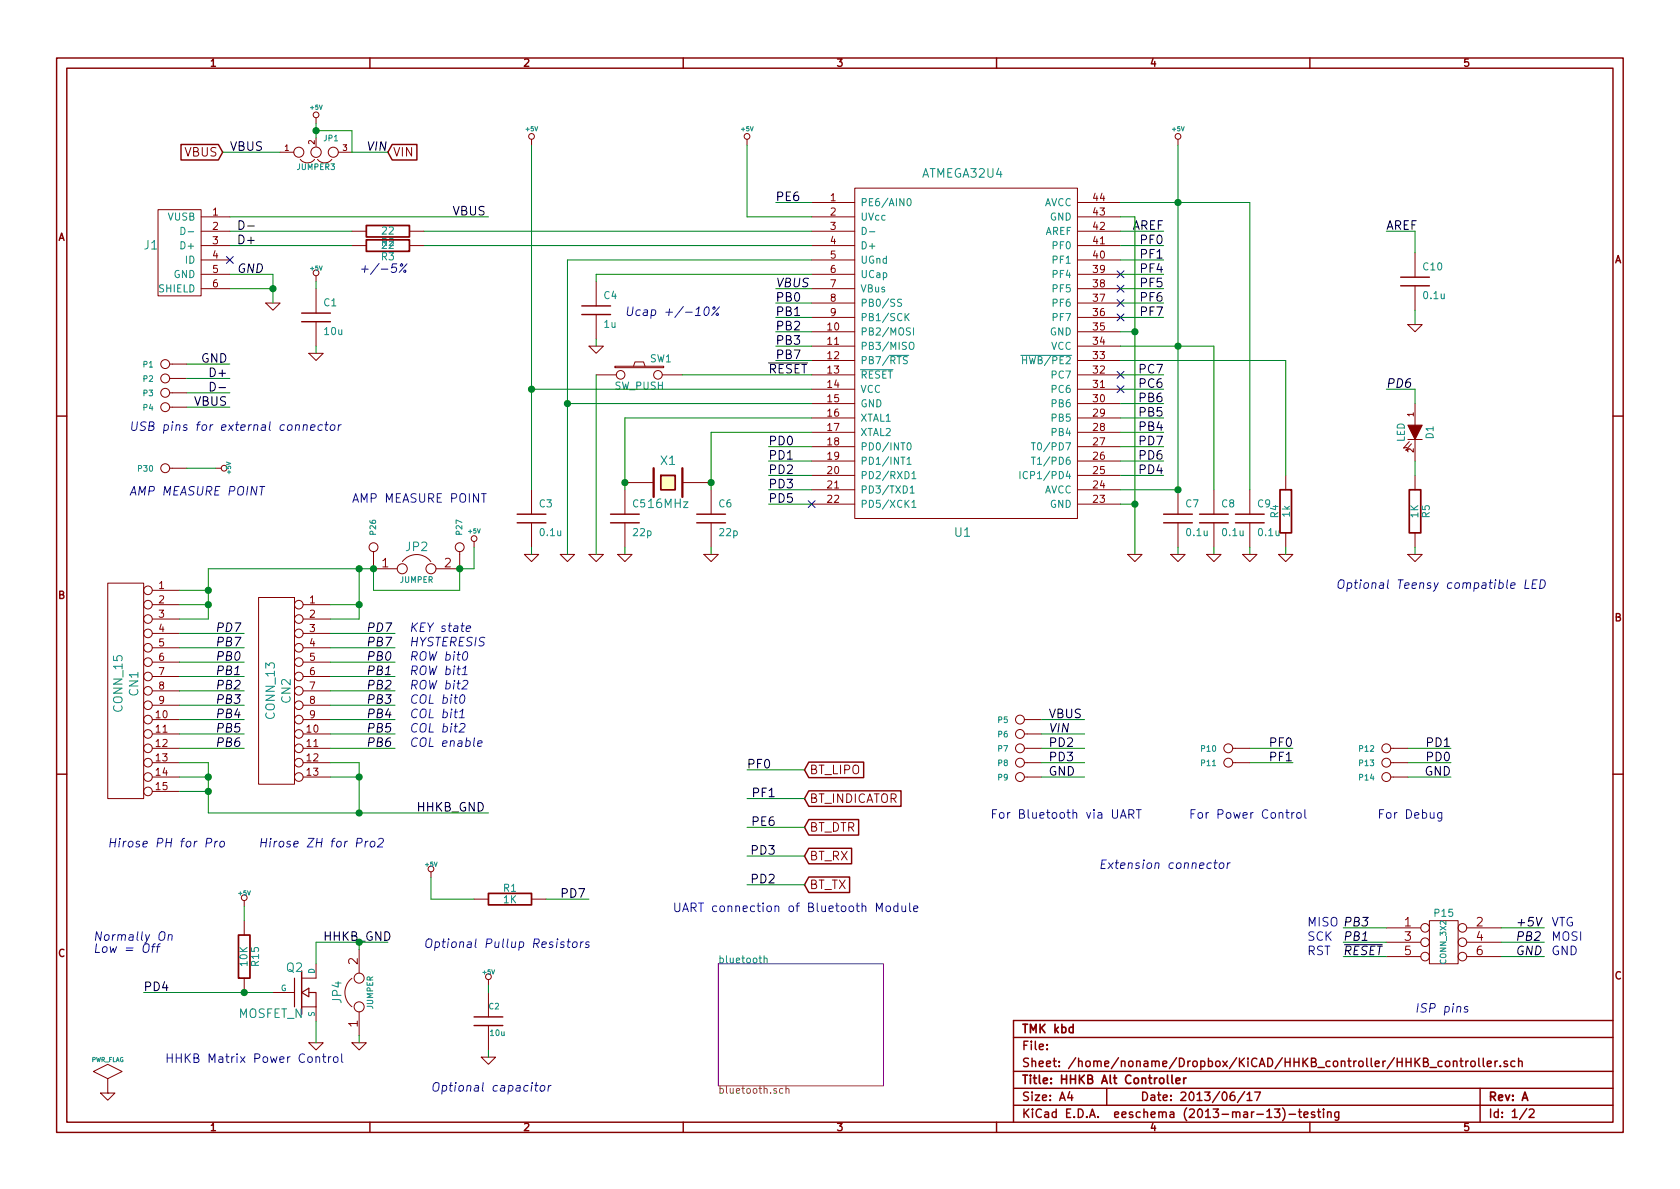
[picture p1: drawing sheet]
EESchema Schematic File Version 2
LIBS:keyboard_parts
LIBS:HHKB_controller-cache
LIBS:power
LIBS:device
LIBS:transistors
LIBS:conn
LIBS:linear
LIBS:regul
LIBS:74xx
LIBS:cmos4000
LIBS:adc-dac
LIBS:memory
LIBS:xilinx
LIBS:special
LIBS:microcontrollers
LIBS:dsp
LIBS:microchip
LIBS:analog_switches
LIBS:motorola
LIBS:texas
LIBS:intel
LIBS:audio
LIBS:interface
LIBS:digital-audio
LIBS:philips
LIBS:display
LIBS:cypress
LIBS:siliconi
LIBS:opto
LIBS:atmel
LIBS:contrib
LIBS:valves
LIBS:HHKB_controller-cache
EELAYER 24 0
EELAYER END
$Descr A4 11693 8268
encoding utf-8
Sheet 1 2
Title "HHKB Alt Controller"
Date "2013/06/17"
Rev "A"
Comp "TMK kbd"
Comment1 ""
Comment2 ""
Comment3 ""
Comment4 ""
$EndDescr
Text Label 1650 1700 0    60   ~ 0
D+
Text Label 1650 1600 0    60   ~ 0
D-
Text Label 3150 1500 0    60   ~ 0
VBUS
Text Label 1400 2525 0    60   ~ 0
GND
Text Label 1450 2625 0    60   ~ 0
D+
Text Label 1450 2725 0    60   ~ 0
D-
Text Label 1350 2825 0    60   ~ 0
VBUS
Text Label 9000 5200 2    60   ~ 0
PF0
Text Label 9000 5300 2    60   ~ 0
PF1
Text Label 5400 1400 0    60   ~ 0
PE6
Text Label 5400 2400 0    60   ~ 0
PB3
Text Label 5400 2300 0    60   ~ 0
PB2
Text Label 5400 2200 0    60   ~ 0
PB1
Text Label 5400 2500 0    60   ~ 0
PB7
Text Label 5400 2100 0    60   ~ 0
PB0
Text Label 8100 3200 2    60   ~ 0
PD6
Text Label 8100 3300 2    60   ~ 0
PD4
Text Label 8100 3100 2    60   ~ 0
PD7
Text Label 8100 3000 2    60   ~ 0
PB4
Text Label 8100 2900 2    60   ~ 0
PB5
Text Label 8100 2800 2    60   ~ 0
PB6
Text Label 8100 2700 2    60   ~ 0
PC6
Text Label 8100 2600 2    60   ~ 0
PC7
Text Label 8100 2200 2    60   ~ 0
PF7
Text Label 8100 2100 2    60   ~ 0
PF6
Text Label 8100 2000 2    60   ~ 0
PF5
Text Label 8100 1900 2    60   ~ 0
PF4
Text Label 8100 1800 2    60   ~ 0
PF1
Text Label 8100 1700 2    60   ~ 0
PF0
Text Label 8100 1600 2    60   ~ 0
AREF
Text Label 5350 3500 0    60   ~ 0
PD5
Text Label 5350 3400 0    60   ~ 0
PD3
Text Label 5350 3300 0    60   ~ 0
PD2
Text Label 5350 3200 0    60   ~ 0
PD1
Text Label 5350 3100 0    60   ~ 0
PD0
$Comp
L PWR_FLAG #FLG01
U 1 1
P 750 7600
F 0 "#FLG01" H 750 7870 30  0001 C CNN
F 1 "PWR_FLAG" H 750 7830 30  0000 C CNN
F 2 "" H 750 7600 60  0001 C CNN
F 3 "" H 750 7600 60  0001 C CNN
	1    750  7600
	1    0    0    -1  
$EndComp
$Comp
L GND #PWR02
U 1 1
P 750 7600
F 0 "#PWR02" H 750 7600 30  0001 C CNN
F 1 "GND" H 750 7530 30  0001 C CNN
F 2 "" H 750 7600 60  0001 C CNN
F 3 "" H 750 7600 60  0001 C CNN
	1    750  7600
	1    0    0    -1  
$EndComp
$Comp
L GND #PWR03
U 1 1
P 3950 3850
F 0 "#PWR03" H 3950 3850 30  0001 C CNN
F 1 "GND" H 3950 3780 30  0001 C CNN
F 2 "" H 3950 3850 60  0001 C CNN
F 3 "" H 3950 3850 60  0001 C CNN
	1    3950 3850
	1    0    0    -1  
$EndComp
$Comp
L GND #PWR04
U 1 1
P 8450 3850
F 0 "#PWR04" H 8450 3850 30  0001 C CNN
F 1 "GND" H 8450 3780 30  0001 C CNN
F 2 "" H 8450 3850 60  0001 C CNN
F 3 "" H 8450 3850 60  0001 C CNN
	1    8450 3850
	1    0    0    -1  
$EndComp
$Comp
L GND #PWR05
U 1 1
P 8950 3850
F 0 "#PWR05" H 8950 3850 30  0001 C CNN
F 1 "GND" H 8950 3780 30  0001 C CNN
F 2 "" H 8950 3850 60  0001 C CNN
F 3 "" H 8950 3850 60  0001 C CNN
	1    8950 3850
	1    0    0    -1  
$EndComp
$Comp
L GND #PWR06
U 1 1
P 1900 2100
F 0 "#PWR06" H 1900 2100 30  0001 C CNN
F 1 "GND" H 1900 2030 30  0001 C CNN
F 2 "" H 1900 2100 60  0001 C CNN
F 3 "" H 1900 2100 60  0001 C CNN
	1    1900 2100
	1    0    0    -1  
$EndComp
$Comp
L GND #PWR07
U 1 1
P 8700 3850
F 0 "#PWR07" H 8700 3850 30  0001 C CNN
F 1 "GND" H 8700 3780 30  0001 C CNN
F 2 "" H 8700 3850 60  0001 C CNN
F 3 "" H 8700 3850 60  0001 C CNN
	1    8700 3850
	1    0    0    -1  
$EndComp
$Comp
L GND #PWR08
U 1 1
P 8200 3850
F 0 "#PWR08" H 8200 3850 30  0001 C CNN
F 1 "GND" H 8200 3780 30  0001 C CNN
F 2 "" H 8200 3850 60  0001 C CNN
F 3 "" H 8200 3850 60  0001 C CNN
	1    8200 3850
	1    0    0    -1  
$EndComp
$Comp
L GND #PWR09
U 1 1
P 7900 3850
F 0 "#PWR09" H 7900 3850 30  0001 C CNN
F 1 "GND" H 7900 3780 30  0001 C CNN
F 2 "" H 7900 3850 60  0001 C CNN
F 3 "" H 7900 3850 60  0001 C CNN
	1    7900 3850
	1    0    0    -1  
$EndComp
$Comp
L GND #PWR010
U 1 1
P 4950 3850
F 0 "#PWR010" H 4950 3850 30  0001 C CNN
F 1 "GND" H 4950 3780 30  0001 C CNN
F 2 "" H 4950 3850 60  0001 C CNN
F 3 "" H 4950 3850 60  0001 C CNN
	1    4950 3850
	1    0    0    -1  
$EndComp
$Comp
L ATMEGA32U4 U1
U 1 1
P 6700 2450
F 0 "U1" H 6700 1200 60  0000 C CNN
F 1 "ATMEGA32U4" H 6700 3700 60  0000 C CNN
F 2 "" H 6700 2450 60  0001 C CNN
F 3 "" H 6700 2450 60  0001 C CNN
	1    6700 2450
	1    0    0    -1  
$EndComp
$Comp
L +5V #PWR011
U 1 1
P 8200 1000
F 0 "#PWR011" H 8200 970 20  0001 C CNN
F 1 "+5V" H 8200 1110 30  0000 C CNN
F 2 "" H 8200 1000 60  0001 C CNN
F 3 "" H 8200 1000 60  0001 C CNN
	1    8200 1000
	1    0    0    -1  
$EndComp
$Comp
L +5V #PWR012
U 1 1
P 3700 1000
F 0 "#PWR012" H 3700 970 20  0001 C CNN
F 1 "+5V" H 3700 1110 30  0000 C CNN
F 2 "" H 3700 1000 60  0001 C CNN
F 3 "" H 3700 1000 60  0001 C CNN
	1    3700 1000
	1    0    0    -1  
$EndComp
$Comp
L +5V #PWR013
U 1 1
P 2200 850
F 0 "#PWR013" H 2200 820 20  0001 C CNN
F 1 "+5V" H 2200 960 30  0000 C CNN
F 2 "" H 2200 850 60  0001 C CNN
F 3 "" H 2200 850 60  0001 C CNN
	1    2200 850 
	1    0    0    -1  
$EndComp
$Comp
L C C4
U 1 1
P 4150 2150
F 0 "C4" H 4200 2250 50  0000 L CNN
F 1 "1u" H 4200 2050 50  0000 L CNN
F 2 "" H 4150 2150 60  0001 C CNN
F 3 "" H 4150 2150 60  0001 C CNN
	1    4150 2150
	1    0    0    -1  
$EndComp
$Comp
L C C1
U 1 1
P 2200 2200
F 0 "C1" H 2250 2300 50  0000 L CNN
F 1 "10u" H 2250 2100 50  0000 L CNN
F 2 "" H 2200 2200 60  0001 C CNN
F 3 "" H 2200 2200 60  0001 C CNN
	1    2200 2200
	1    0    0    -1  
$EndComp
$Comp
L C C7
U 1 1
P 8200 3600
F 0 "C7" H 8250 3700 50  0000 L CNN
F 1 "0.1u" H 8250 3500 50  0000 L CNN
F 2 "" H 8200 3600 60  0001 C CNN
F 3 "" H 8200 3600 60  0001 C CNN
	1    8200 3600
	1    0    0    -1  
$EndComp
$Comp
L C C8
U 1 1
P 8450 3600
F 0 "C8" H 8500 3700 50  0000 L CNN
F 1 "0.1u" H 8500 3500 50  0000 L CNN
F 2 "" H 8450 3600 60  0001 C CNN
F 3 "" H 8450 3600 60  0001 C CNN
	1    8450 3600
	1    0    0    -1  
$EndComp
$Comp
L C C9
U 1 1
P 8700 3600
F 0 "C9" H 8750 3700 50  0000 L CNN
F 1 "0.1u" H 8750 3500 50  0000 L CNN
F 2 "" H 8700 3600 60  0001 C CNN
F 3 "" H 8700 3600 60  0001 C CNN
	1    8700 3600
	1    0    0    -1  
$EndComp
$Comp
L R R2
U 1 1
P 2700 1600
F 0 "R2" V 2780 1600 50  0000 C CNN
F 1 "22" V 2700 1600 50  0000 C CNN
F 2 "" H 2700 1600 60  0001 C CNN
F 3 "" H 2700 1600 60  0001 C CNN
	1    2700 1600
	0    1    1    0   
$EndComp
$Comp
L R R3
U 1 1
P 2700 1700
F 0 "R3" V 2780 1700 50  0000 C CNN
F 1 "22" V 2700 1700 50  0000 C CNN
F 2 "" H 2700 1700 60  0001 C CNN
F 3 "" H 2700 1700 60  0001 C CNN
	1    2700 1700
	0    1    1    0   
$EndComp
$Comp
L R R4
U 1 1
P 8950 3550
F 0 "R4" V 9030 3550 50  0000 C CNN
F 1 "1k" V 8950 3550 50  0000 C CNN
F 2 "" H 8950 3550 60  0001 C CNN
F 3 "" H 8950 3550 60  0001 C CNN
	1    8950 3550
	-1   0    0    1   
$EndComp
$Comp
L SW_PUSH SW1
U 1 1
P 4450 2600
F 0 "SW1" H 4600 2710 50  0000 C CNN
F 1 "SW_PUSH" H 4450 2520 50  0000 C CNN
F 2 "" H 4450 2600 60  0001 C CNN
F 3 "" H 4450 2600 60  0001 C CNN
	1    4450 2600
	1    0    0    -1  
$EndComp
$Comp
L GND #PWR014
U 1 1
P 3700 3850
F 0 "#PWR014" H 3700 3850 30  0001 C CNN
F 1 "GND" H 3700 3780 30  0001 C CNN
F 2 "" H 3700 3850 60  0001 C CNN
F 3 "" H 3700 3850 60  0001 C CNN
	1    3700 3850
	1    0    0    -1  
$EndComp
$Comp
L C C5
U 1 1
P 4350 3600
F 0 "C5" H 4400 3700 50  0000 L CNN
F 1 "22p" H 4400 3500 50  0000 L CNN
F 2 "" H 4350 3600 60  0001 C CNN
F 3 "" H 4350 3600 60  0001 C CNN
	1    4350 3600
	1    0    0    -1  
$EndComp
$Comp
L C C6
U 1 1
P 4950 3600
F 0 "C6" H 5000 3700 50  0000 L CNN
F 1 "22p" H 5000 3500 50  0000 L CNN
F 2 "" H 4950 3600 60  0001 C CNN
F 3 "" H 4950 3600 60  0001 C CNN
	1    4950 3600
	1    0    0    -1  
$EndComp
$Comp
L C C3
U 1 1
P 3700 3600
F 0 "C3" H 3750 3700 50  0000 L CNN
F 1 "0.1u" H 3750 3500 50  0000 L CNN
F 2 "" H 3700 3600 60  0001 C CNN
F 3 "" H 3700 3600 60  0001 C CNN
	1    3700 3600
	1    0    0    -1  
$EndComp
$Comp
L CRYSTAL X1
U 1 1
P 4650 3350
F 0 "X1" H 4650 3500 60  0000 C CNN
F 1 "16MHz" H 4650 3200 60  0000 C CNN
F 2 "" H 4650 3350 60  0001 C CNN
F 3 "" H 4650 3350 60  0001 C CNN
	1    4650 3350
	1    0    0    -1  
$EndComp
Text Label 5350 2600 0    60   ~ 0
~RESET
$Comp
L GND #PWR015
U 1 1
P 4150 2400
F 0 "#PWR015" H 4150 2400 30  0001 C CNN
F 1 "GND" H 4150 2330 30  0001 C CNN
F 2 "" H 4150 2400 60  0001 C CNN
F 3 "" H 4150 2400 60  0001 C CNN
	1    4150 2400
	1    0    0    -1  
$EndComp
$Comp
L GND #PWR016
U 1 1
P 4150 3850
F 0 "#PWR016" H 4150 3850 30  0001 C CNN
F 1 "GND" H 4150 3780 30  0001 C CNN
F 2 "" H 4150 3850 60  0001 C CNN
F 3 "" H 4150 3850 60  0001 C CNN
	1    4150 3850
	1    0    0    -1  
$EndComp
$Comp
L GND #PWR017
U 1 1
P 4350 3850
F 0 "#PWR017" H 4350 3850 30  0001 C CNN
F 1 "GND" H 4350 3780 30  0001 C CNN
F 2 "" H 4350 3850 60  0001 C CNN
F 3 "" H 4350 3850 60  0001 C CNN
	1    4350 3850
	1    0    0    -1  
$EndComp
$Comp
L CONN_1 P12
U 1 1
P 9650 5200
F 0 "P12" H 9730 5200 40  0000 L CNN
F 1 "CONN_1" H 9650 5255 30  0001 C CNN
F 2 "" H 9650 5200 60  0000 C CNN
F 3 "" H 9650 5200 60  0000 C CNN
	1    9650 5200
	-1   0    0    1   
$EndComp
$Comp
L CONN_1 P11
U 1 1
P 8550 5300
F 0 "P11" H 8630 5300 40  0000 L CNN
F 1 "CONN_1" H 8550 5355 30  0001 C CNN
F 2 "" H 8550 5300 60  0000 C CNN
F 3 "" H 8550 5300 60  0000 C CNN
	1    8550 5300
	-1   0    0    1   
$EndComp
$Comp
L CONN_1 P10
U 1 1
P 8550 5200
F 0 "P10" H 8630 5200 40  0000 L CNN
F 1 "CONN_1" H 8550 5255 30  0001 C CNN
F 2 "" H 8550 5200 60  0000 C CNN
F 3 "" H 8550 5200 60  0000 C CNN
	1    8550 5200
	-1   0    0    1   
$EndComp
$Comp
L CONN_1 P1
U 1 1
P 1150 2525
F 0 "P1" H 1230 2525 40  0000 L CNN
F 1 "CONN_1" H 1150 2580 30  0001 C CNN
F 2 "" H 1150 2525 60  0000 C CNN
F 3 "" H 1150 2525 60  0000 C CNN
	1    1150 2525
	-1   0    0    1   
$EndComp
$Comp
L CONN_1 P2
U 1 1
P 1150 2625
F 0 "P2" H 1230 2625 40  0000 L CNN
F 1 "CONN_1" H 1150 2680 30  0001 C CNN
F 2 "" H 1150 2625 60  0000 C CNN
F 3 "" H 1150 2625 60  0000 C CNN
	1    1150 2625
	-1   0    0    1   
$EndComp
$Comp
L CONN_1 P3
U 1 1
P 1150 2725
F 0 "P3" H 1230 2725 40  0000 L CNN
F 1 "CONN_1" H 1150 2780 30  0001 C CNN
F 2 "" H 1150 2725 60  0000 C CNN
F 3 "" H 1150 2725 60  0000 C CNN
	1    1150 2725
	-1   0    0    1   
$EndComp
$Comp
L CONN_1 P4
U 1 1
P 1150 2825
F 0 "P4" H 1230 2825 40  0000 L CNN
F 1 "CONN_1" H 1150 2880 30  0001 C CNN
F 2 "" H 1150 2825 60  0000 C CNN
F 3 "" H 1150 2825 60  0000 C CNN
	1    1150 2825
	-1   0    0    1   
$EndComp
$Comp
L R R1
U 1 1
P 3550 6250
F 0 "R1" V 3630 6250 50  0000 C CNN
F 1 "1K" V 3550 6250 50  0000 C CNN
F 2 "" H 3550 6250 60  0000 C CNN
F 3 "" H 3550 6250 60  0000 C CNN
	1    3550 6250
	0    -1   -1   0   
$EndComp
$Comp
L +5V #PWR018
U 1 1
P 3000 6100
F 0 "#PWR018" H 3000 6190 20  0001 C CNN
F 1 "+5V" H 3000 6190 30  0000 C CNN
F 2 "" H 3000 6100 60  0000 C CNN
F 3 "" H 3000 6100 60  0000 C CNN
	1    3000 6100
	1    0    0    -1  
$EndComp
Text Label 3900 6250 0    60   ~ 0
PD7
Text Notes 2950 6600 0    60   Italic 0
Optional Pullup Resistors
Text Notes 900  3000 0    60   Italic 0
USB pins for external connector
Text Notes 4350 2200 0    60   Italic 0
Ucap +/-10%
Text Notes 2500 1900 0    60   Italic 0
+/-5%
$Comp
L LED D1
U 1 1
P 9850 3000
F 0 "D1" H 9850 3100 50  0000 C CNN
F 1 "LED" H 9850 2900 50  0000 C CNN
F 2 "" H 9850 3000 60  0000 C CNN
F 3 "" H 9850 3000 60  0000 C CNN
	1    9850 3000
	0    1    1    0   
$EndComp
$Comp
L R R5
U 1 1
P 9850 3550
F 0 "R5" V 9930 3550 50  0000 C CNN
F 1 "1K" V 9850 3550 50  0000 C CNN
F 2 "" H 9850 3550 60  0000 C CNN
F 3 "" H 9850 3550 60  0000 C CNN
	1    9850 3550
	1    0    0    -1  
$EndComp
$Comp
L GND #PWR019
U 1 1
P 9850 3850
F 0 "#PWR019" H 9850 3850 30  0001 C CNN
F 1 "GND" H 9850 3780 30  0001 C CNN
F 2 "" H 9850 3850 60  0000 C CNN
F 3 "" H 9850 3850 60  0000 C CNN
	1    9850 3850
	1    0    0    -1  
$EndComp
Text Label 9650 2700 0    60   Italic 0
PD6
Text Notes 9300 4100 0    60   Italic 0
Optional Teensy compatible LED
$Comp
L CONN_13 CN2
U 1 1
P 1950 4800
F 0 "CN2" V 1910 4800 60  0000 C CNN
F 1 "CONN_13" V 2020 4800 60  0000 C CNN
F 2 "" H 1950 4800 60  0000 C CNN
F 3 "" H 1950 4800 60  0000 C CNN
	1    1950 4800
	-1   0    0    -1  
$EndComp
Text Notes 1800 5900 0    60   Italic 0
Hirose ZH for Pro2
Text Label 2550 4600 0    60   Italic 0
PB0
Text Label 2550 4700 0    60   Italic 0
PB1
Text Label 2550 4800 0    60   Italic 0
PB2
Text Label 2550 4900 0    60   Italic 0
PB3
Text Label 2550 5000 0    60   Italic 0
PB4
Text Label 2550 5100 0    60   Italic 0
PB5
Text Label 2550 5200 0    60   Italic 0
PB6
Text Label 2550 4500 0    60   Italic 0
PB7
Text Label 2550 4400 0    60   Italic 0
PD7
Text Notes 2850 4400 0    60   Italic 0
KEY state
Text Notes 2850 4500 0    60   Italic 0
HYSTERESIS
Text Notes 2850 4600 0    60   Italic 0
ROW bit0
Text Notes 2850 4700 0    60   Italic 0
ROW bit1
Text Notes 2850 4800 0    60   Italic 0
ROW bit2
Text Notes 2850 4900 0    60   Italic 0
COL bit0
Text Notes 2850 5000 0    60   Italic 0
COL bit1
Text Notes 2850 5100 0    60   Italic 0
COL bit2
Text Notes 2850 5200 0    60   Italic 0
COL enable
Text Label 10100 5200 2    60   ~ 0
PD1
$Comp
L CONN_1 P13
U 1 1
P 9650 5300
F 0 "P13" H 9730 5300 40  0000 L CNN
F 1 "CONN_1" H 9650 5355 30  0001 C CNN
F 2 "" H 9650 5300 60  0000 C CNN
F 3 "" H 9650 5300 60  0000 C CNN
	1    9650 5300
	-1   0    0    1   
$EndComp
Text Label 10100 5300 2    60   ~ 0
PD0
$Comp
L CONN_15 CN1
U 1 1
P 900 4800
F 0 "CN1" V 870 4850 60  0000 C CNN
F 1 "CONN_15" V 980 4850 60  0000 C CNN
F 2 "" H 900 4850 60  0000 C CNN
F 3 "" H 900 4850 60  0000 C CNN
	1    900  4800
	-1   0    0    -1  
$EndComp
Text Label 1500 4600 0    60   Italic 0
PB0
Text Label 1500 4700 0    60   Italic 0
PB1
Text Label 1500 4800 0    60   Italic 0
PB2
Text Label 1500 4900 0    60   Italic 0
PB3
Text Label 1500 5000 0    60   Italic 0
PB4
Text Label 1500 5100 0    60   Italic 0
PB5
Text Label 1500 5200 0    60   Italic 0
PB6
Text Label 1500 4500 0    60   Italic 0
PB7
Text Label 1500 4400 0    60   Italic 0
PD7
$Comp
L +5V #PWR020
U 1 1
P 3300 3800
F 0 "#PWR020" H 3300 3770 20  0001 C CNN
F 1 "+5V" H 3300 3910 30  0000 C CNN
F 2 "" H 3300 3800 60  0000 C CNN
F 3 "" H 3300 3800 60  0000 C CNN
	1    3300 3800
	1    0    0    -1  
$EndComp
Text Notes 750  5900 0    60   Italic 0
Hirose PH for Pro
$Comp
L +5V #PWR021
U 1 1
P 5200 1000
F 0 "#PWR021" H 5200 970 20  0001 C CNN
F 1 "+5V" H 5200 1110 30  0000 C CNN
F 2 "" H 5200 1000 60  0001 C CNN
F 3 "" H 5200 1000 60  0001 C CNN
	1    5200 1000
	1    0    0    -1  
$EndComp
$Comp
L CONN_1 P6
U 1 1
P 7100 5100
F 0 "P6" H 7180 5100 40  0000 L CNN
F 1 "CONN_1" H 7100 5155 30  0001 C CNN
F 2 "" H 7100 5100 60  0000 C CNN
F 3 "" H 7100 5100 60  0000 C CNN
	1    7100 5100
	-1   0    0    1   
$EndComp
$Comp
L CONN_1 P5
U 1 1
P 7100 5000
F 0 "P5" H 7180 5000 40  0000 L CNN
F 1 "CONN_1" H 7100 5055 30  0001 C CNN
F 2 "" H 7100 5000 60  0000 C CNN
F 3 "" H 7100 5000 60  0000 C CNN
	1    7100 5000
	-1   0    0    1   
$EndComp
$Comp
L CONN_1 P7
U 1 1
P 7100 5200
F 0 "P7" H 7180 5200 40  0000 L CNN
F 1 "CONN_1" H 7100 5255 30  0001 C CNN
F 2 "" H 7100 5200 60  0000 C CNN
F 3 "" H 7100 5200 60  0000 C CNN
	1    7100 5200
	-1   0    0    1   
$EndComp
$Comp
L CONN_1 P8
U 1 1
P 7100 5300
F 0 "P8" H 7180 5300 40  0000 L CNN
F 1 "CONN_1" H 7100 5355 30  0001 C CNN
F 2 "" H 7100 5300 60  0000 C CNN
F 3 "" H 7100 5300 60  0000 C CNN
	1    7100 5300
	-1   0    0    1   
$EndComp
$Comp
L CONN_1 P9
U 1 1
P 7100 5400
F 0 "P9" H 7180 5400 40  0000 L CNN
F 1 "CONN_1" H 7100 5455 30  0001 C CNN
F 2 "" H 7100 5400 60  0000 C CNN
F 3 "" H 7100 5400 60  0000 C CNN
	1    7100 5400
	-1   0    0    1   
$EndComp
Text Label 7300 5000 0    60   ~ 0
VBUS
Text Label 7300 5200 0    60   ~ 0
PD2
Text Label 7300 5300 0    60   ~ 0
PD3
Text Notes 7650 6050 0    60   Italic 0
Extension connector
Text Label 7300 5400 0    60   ~ 0
GND
$Comp
L +5V #PWR022
U 1 1
P 3400 6850
F 0 "#PWR022" H 3400 6940 20  0001 C CNN
F 1 "+5V" H 3400 6940 30  0000 C CNN
F 2 "" H 3400 6850 60  0000 C CNN
F 3 "" H 3400 6850 60  0000 C CNN
	1    3400 6850
	1    0    0    -1  
$EndComp
$Comp
L GND #PWR023
U 1 1
P 3400 7350
F 0 "#PWR023" H 3400 7350 30  0001 C CNN
F 1 "GND" H 3400 7280 30  0001 C CNN
F 2 "" H 3400 7350 60  0000 C CNN
F 3 "" H 3400 7350 60  0000 C CNN
	1    3400 7350
	1    0    0    -1  
$EndComp
$Comp
L C C2
U 1 1
P 3400 7100
F 0 "C2" H 3400 7200 40  0000 L CNN
F 1 "10u" H 3406 7015 40  0000 L CNN
F 2 "" H 3438 6950 30  0000 C CNN
F 3 "" H 3400 7100 60  0000 C CNN
	1    3400 7100
	1    0    0    -1  
$EndComp
Text Notes 3000 7600 0    60   Italic 0
Optional capacitor
Text Label 7300 5100 0    60   Italic 0
VIN
Text Label 5400 2000 0    60   Italic 0
VBUS
$Comp
L JUMPER3 JP1
U 1 1
P 2200 1050
F 0 "JP1" H 2250 950 40  0000 L CNN
F 1 "JUMPER3" H 2200 1150 40  0000 C CNN
F 2 "" H 2200 1050 60  0000 C CNN
F 3 "" H 2200 1050 60  0000 C CNN
	1    2200 1050
	1    0    0    1   
$EndComp
Text Label 2550 1050 0    60   Italic 0
VIN
Text Label 1650 1900 0    60   Italic 0
GND
$Comp
L GND #PWR024
U 1 1
P 2200 2450
F 0 "#PWR024" H 2200 2450 30  0001 C CNN
F 1 "GND" H 2200 2380 30  0001 C CNN
F 2 "" H 2200 2450 60  0000 C CNN
F 3 "" H 2200 2450 60  0000 C CNN
	1    2200 2450
	1    0    0    -1  
$EndComp
$Comp
L +5V #PWR025
U 1 1
P 2200 1950
F 0 "#PWR025" H 2200 2040 20  0001 C CNN
F 1 "+5V" H 2200 2040 30  0000 C CNN
F 2 "" H 2200 1950 60  0000 C CNN
F 3 "" H 2200 1950 60  0000 C CNN
	1    2200 1950
	1    0    0    -1  
$EndComp
Text Notes 9850 7050 0    60   Italic 0
ISP pins
$Comp
L CONN_3X2 P15
U 1 1
P 10050 6550
F 0 "P15" H 10050 6750 50  0000 C CNN
F 1 "CONN_3X2" V 10050 6550 40  0000 C CNN
F 2 "" H 10050 6500 60  0000 C CNN
F 3 "" H 10050 6500 60  0000 C CNN
	1    10050 6550
	1    0    0    -1  
$EndComp
Text Label 9350 6450 0    60   Italic 0
PB3
Text Label 9350 6550 0    60   Italic 0
PB1
Text Label 9350 6650 0    60   Italic 0
~RESET
Text Label 10550 6550 0    60   Italic 0
PB2
Text Label 10550 6650 0    60   Italic 0
GND
Text Label 10550 6450 0    60   Italic 0
+5V
Text Notes 10800 6450 0    60   ~ 0
VTG
Text Notes 10800 6550 0    60   ~ 0
MOSI
Text Notes 9100 6450 0    60   ~ 0
MISO
Text Notes 9100 6550 0    60   ~ 0
SCK
Text Notes 9100 6650 0    60   ~ 0
RST
Text Notes 10800 6650 0    60   ~ 0
GND
$Comp
L C C10
U 1 1
P 9850 1950
F 0 "C10" H 9900 2050 50  0000 L CNN
F 1 "0.1u" H 9900 1850 50  0000 L CNN
F 2 "" H 9850 1950 60  0000 C CNN
F 3 "" H 9850 1950 60  0000 C CNN
	1    9850 1950
	1    0    0    -1  
$EndComp
$Comp
L GND #PWR026
U 1 1
P 9850 2250
F 0 "#PWR026" H 9850 2250 30  0001 C CNN
F 1 "GND" H 9850 2180 30  0001 C CNN
F 2 "" H 9850 2250 60  0000 C CNN
F 3 "" H 9850 2250 60  0000 C CNN
	1    9850 2250
	1    0    0    -1  
$EndComp
Text Label 9650 1600 0    60   ~ 0
AREF
$Sheet
S 5000 6700 1150 850 
U 51AFD396
F0 "bluetooth" 50
F1 "bluetooth.sch" 50
$EndSheet
Text GLabel 1550 1050 0    60   Input ~ 0
VBUS
Text GLabel 2700 1050 2    60   Input ~ 0
VIN
Text GLabel 5600 5950 2    60   Input ~ 0
BT_RX
Text GLabel 5600 6150 2    60   Input ~ 0
BT_TX
Text Label 5400 5950 2    60   ~ 0
PD3
Text Label 5400 6150 2    60   ~ 0
PD2
Text Notes 6400 6350 2    60   ~ 0
UART connection of Bluetooth Module
$Comp
L CONN_1 P14
U 1 1
P 9650 5400
F 0 "P14" H 9730 5400 40  0000 L CNN
F 1 "CONN_1" H 9650 5455 30  0001 C CNN
F 2 "" H 9650 5400 60  0000 C CNN
F 3 "" H 9650 5400 60  0000 C CNN
	1    9650 5400
	-1   0    0    1   
$EndComp
Text Label 10100 5400 2    60   ~ 0
GND
Text Notes 10050 5700 2    60   ~ 0
For Debug
Text Notes 9100 5700 2    60   ~ 0
For Power Control
Text Notes 7950 5700 2    60   ~ 0
For Bluetooth via UART
NoConn ~ 5650 3500
NoConn ~ 7800 2700
NoConn ~ 7800 2600
NoConn ~ 7800 2200
NoConn ~ 7800 2100
NoConn ~ 7800 2000
NoConn ~ 7800 1900
Text GLabel 5600 5750 2    60   Input ~ 0
BT_DTR
Text Label 5400 5750 2    60   ~ 0
PE6
$Comp
L USB_MINI_MICRO_B J1
U 1 1
P 1450 1650
F 0 "J1" H 1050 1600 60  0000 C CNN
F 1 "USB_MINI_MICRO_B" H 1300 1900 60  0001 C CNN
F 2 "" H 1400 1650 60  0000 C CNN
F 3 "" H 1400 1650 60  0000 C CNN
	1    1450 1650
	1    0    0    -1  
$EndComp
NoConn ~ 1600 1800
$Comp
L MOSFET_N Q2
U 1 1
P 2100 6900
F 0 "Q2" H 2110 7070 60  0000 R CNN
F 1 "MOSFET_N" H 2110 6750 60  0000 R CNN
F 2 "" H 2100 6900 60  0000 C CNN
F 3 "" H 2100 6900 60  0000 C CNN
	1    2100 6900
	1    0    0    -1  
$EndComp
$Comp
L GND #PWR027
U 1 1
P 2200 7250
F 0 "#PWR027" H 2200 7250 30  0001 C CNN
F 1 "GND" H 2200 7180 30  0001 C CNN
F 2 "" H 2200 7250 60  0000 C CNN
F 3 "" H 2200 7250 60  0000 C CNN
	1    2200 7250
	1    0    0    -1  
$EndComp
$Comp
L R R15
U 1 1
P 1700 6650
F 0 "R15" V 1780 6650 50  0000 C CNN
F 1 "10K" V 1700 6650 50  0000 C CNN
F 2 "" H 1700 6650 60  0000 C CNN
F 3 "" H 1700 6650 60  0000 C CNN
	1    1700 6650
	1    0    0    -1  
$EndComp
$Comp
L +5V #PWR028
U 1 1
P 1700 6300
F 0 "#PWR028" H 1700 6390 20  0001 C CNN
F 1 "+5V" H 1700 6390 30  0000 C CNN
F 2 "" H 1700 6300 60  0000 C CNN
F 3 "" H 1700 6300 60  0000 C CNN
	1    1700 6300
	1    0    0    -1  
$EndComp
Text Notes 1150 7400 0    60   ~ 0
HHKB Matrix Power Control
Text Label 2250 6550 0    60   ~ 0
HHKB_GND
Text Label 1000 6900 0    60   ~ 0
PD4
Text Label 2900 5650 0    60   ~ 0
HHKB_GND
Text Notes 650  6550 0    60   Italic 0
Normally On\nLow = Off
$Comp
L JUMPER JP2
U 1 1
P 2900 3950
F 0 "JP2" H 2900 4100 60  0000 C CNN
F 1 "JUMPER" H 2900 3870 40  0000 C CNN
F 2 "" H 2900 3950 60  0000 C CNN
F 3 "" H 2900 3950 60  0000 C CNN
	1    2900 3950
	1    0    0    -1  
$EndComp
$Comp
L CONN_1 P26
U 1 1
P 2600 3800
F 0 "P26" H 2680 3800 40  0000 L CNN
F 1 "CONN_1" H 2600 3855 30  0001 C CNN
F 2 "" H 2600 3800 60  0000 C CNN
F 3 "" H 2600 3800 60  0000 C CNN
	1    2600 3800
	0    -1   -1   0   
$EndComp
$Comp
L CONN_1 P27
U 1 1
P 3200 3800
F 0 "P27" H 3280 3800 40  0000 L CNN
F 1 "CONN_1" H 3200 3855 30  0001 C CNN
F 2 "" H 3200 3800 60  0000 C CNN
F 3 "" H 3200 3800 60  0000 C CNN
	1    3200 3800
	0    -1   -1   0   
$EndComp
Text Notes 2450 3500 0    60   ~ 0
AMP MEASURE POINT
$Comp
L CONN_1 P30
U 1 1
P 1150 3250
F 0 "P30" H 1230 3250 40  0000 L CNN
F 1 "CONN_1" H 1150 3305 30  0001 C CNN
F 2 "" H 1150 3250 60  0000 C CNN
F 3 "" H 1150 3250 60  0000 C CNN
	1    1150 3250
	-1   0    0    1   
$EndComp
Text Notes 900  3450 0    60   Italic 0
AMP MEASURE POINT
$Comp
L JUMPER JP4
U 1 1
P 2500 6900
F 0 "JP4" H 2500 7050 60  0000 C CNN
F 1 "JUMPER" H 2500 6820 40  0000 C CNN
F 2 "" H 2500 6900 60  0000 C CNN
F 3 "" H 2500 6900 60  0000 C CNN
	1    2500 6900
	0    -1   -1   0   
$EndComp
$Comp
L GND #PWR029
U 1 1
P 2500 7250
F 0 "#PWR029" H 2500 7250 30  0001 C CNN
F 1 "GND" H 2500 7180 30  0001 C CNN
F 2 "" H 2500 7250 60  0000 C CNN
F 3 "" H 2500 7250 60  0000 C CNN
	1    2500 7250
	1    0    0    -1  
$EndComp
Text GLabel 5600 5550 2    60   Input ~ 0
BT_INDICATOR
Text Label 5400 5550 2    60   ~ 0
PF1
Text GLabel 5600 5350 2    60   Input ~ 0
BT_LIPO
Text Label 5200 5350 0    60   ~ 0
PF0
Text Label 1600 1050 0    60   ~ 0
VBUS
Wire Wire Line
	3300 6250 3000 6250
Wire Wire Line
	1300 2825 1600 2825
Wire Wire Line
	1300 2725 1600 2725
Wire Wire Line
	1300 2625 1600 2625
Wire Wire Line
	1300 2525 1600 2525
Wire Wire Line
	9800 5200 10100 5200
Wire Wire Line
	5650 1400 5400 1400
Wire Wire Line
	7800 3200 8100 3200
Wire Wire Line
	7800 2200 8100 2200
Wire Wire Line
	7800 2100 8100 2100
Wire Wire Line
	7800 2000 8100 2000
Wire Wire Line
	7800 1900 8100 1900
Wire Wire Line
	7800 1800 8100 1800
Wire Wire Line
	7800 1700 8100 1700
Wire Wire Line
	7800 1600 8100 1600
Wire Wire Line
	5650 3300 5350 3300
Wire Wire Line
	5650 3500 5350 3500
Wire Wire Line
	5650 2500 5400 2500
Connection ~ 7900 2300
Wire Wire Line
	7800 1500 7900 1500
Wire Wire Line
	3950 1800 3950 3850
Wire Wire Line
	5650 2700 3700 2700
Wire Wire Line
	5650 3400 5350 3400
Wire Wire Line
	4150 2600 4150 3850
Wire Wire Line
	4150 2350 4150 2400
Connection ~ 3700 2700
Wire Wire Line
	3950 1800 5650 1800
Wire Wire Line
	8200 3850 8200 3800
Wire Wire Line
	8700 3800 8700 3850
Connection ~ 4350 3350
Wire Wire Line
	4350 2900 4350 3400
Wire Wire Line
	4350 2900 5650 2900
Wire Wire Line
	4750 2600 5650 2600
Wire Wire Line
	8950 3300 8950 2500
Wire Wire Line
	8950 2500 7800 2500
Wire Wire Line
	7800 2400 8450 2400
Connection ~ 8200 1400
Connection ~ 8200 3400
Wire Wire Line
	2950 1600 5650 1600
Wire Wire Line
	2450 1700 1600 1700
Wire Wire Line
	2450 1600 1600 1600
Wire Wire Line
	5650 1700 2950 1700
Wire Wire Line
	8200 1000 8200 3400
Wire Wire Line
	8200 3400 7800 3400
Connection ~ 8200 2400
Wire Wire Line
	8450 2400 8450 3400
Wire Wire Line
	7800 1400 8700 1400
Wire Wire Line
	8700 1400 8700 3400
Wire Wire Line
	5650 3000 4950 3000
Wire Wire Line
	4950 3000 4950 3400
Connection ~ 4950 3350
Wire Wire Line
	5650 1900 4150 1900
Wire Wire Line
	4150 1900 4150 1950
Wire Wire Line
	3700 3800 3700 3850
Wire Wire Line
	8450 3850 8450 3800
Wire Wire Line
	3950 2800 5650 2800
Connection ~ 3950 2800
Wire Wire Line
	5400 2400 5650 2400
Wire Wire Line
	5650 2200 5400 2200
Wire Wire Line
	4350 3850 4350 3800
Wire Wire Line
	3700 1000 3700 3400
Wire Wire Line
	7900 1500 7900 3850
Wire Wire Line
	4950 3850 4950 3800
Wire Wire Line
	7900 2300 7800 2300
Wire Wire Line
	8950 3850 8950 3800
Wire Wire Line
	5650 2100 5400 2100
Wire Wire Line
	5650 3100 5350 3100
Wire Wire Line
	5650 3200 5350 3200
Wire Wire Line
	7800 3300 8100 3300
Wire Wire Line
	7800 2600 8100 2600
Wire Wire Line
	7800 2700 8100 2700
Wire Wire Line
	7800 2800 8100 2800
Wire Wire Line
	7800 2900 8100 2900
Wire Wire Line
	7800 3000 8100 3000
Wire Wire Line
	7800 3100 8100 3100
Wire Wire Line
	7800 3500 7900 3500
Connection ~ 7900 3500
Wire Wire Line
	5650 2300 5400 2300
Wire Wire Line
	8700 5300 9000 5300
Wire Wire Line
	8700 5200 9000 5200
Wire Wire Line
	3800 6250 4100 6250
Wire Wire Line
	9850 3300 9850 3200
Wire Wire Line
	9850 2800 9850 2700
Wire Wire Line
	9850 2700 9650 2700
Wire Wire Line
	9850 3850 9850 3800
Wire Wire Line
	2300 5300 2500 5300
Wire Wire Line
	2500 5300 2500 5650
Wire Wire Line
	2300 5400 2500 5400
Connection ~ 2500 5400
Wire Wire Line
	2500 4300 2300 4300
Wire Wire Line
	2500 3950 2500 4300
Wire Wire Line
	2300 4200 2500 4200
Connection ~ 2500 4200
Wire Wire Line
	2300 4400 2750 4400
Wire Wire Line
	2300 4500 2750 4500
Wire Wire Line
	2300 4600 2750 4600
Wire Wire Line
	2300 4700 2750 4700
Wire Wire Line
	2300 4800 2750 4800
Wire Wire Line
	2300 4900 2750 4900
Wire Wire Line
	2300 5000 2750 5000
Wire Wire Line
	2300 5100 2750 5100
Wire Wire Line
	2300 5200 2750 5200
Wire Wire Line
	9800 5300 10100 5300
Wire Wire Line
	1250 4400 1700 4400
Wire Wire Line
	1250 4500 1700 4500
Wire Wire Line
	1250 4600 1700 4600
Wire Wire Line
	1250 4700 1700 4700
Wire Wire Line
	1250 4800 1700 4800
Wire Wire Line
	1250 4900 1700 4900
Wire Wire Line
	1250 5000 1700 5000
Wire Wire Line
	1250 5100 1700 5100
Wire Wire Line
	1250 5200 1700 5200
Wire Wire Line
	1450 3950 1450 4300
Wire Wire Line
	1250 4100 1450 4100
Connection ~ 1450 4100
Wire Wire Line
	1250 4200 1450 4200
Connection ~ 1450 4200
Wire Wire Line
	1450 4300 1250 4300
Wire Wire Line
	1450 5300 1450 5650
Wire Wire Line
	1250 5300 1450 5300
Wire Wire Line
	1250 5400 1450 5400
Connection ~ 1450 5400
Wire Wire Line
	1250 5500 1450 5500
Connection ~ 1450 5500
Wire Wire Line
	5200 1000 5200 1500
Wire Wire Line
	5200 1500 5650 1500
Wire Wire Line
	7250 5200 7550 5200
Wire Wire Line
	7250 5300 7550 5300
Wire Wire Line
	7250 5400 7550 5400
Wire Wire Line
	7250 5000 7550 5000
Wire Wire Line
	3000 6250 3000 6100
Wire Wire Line
	3400 6900 3400 6850
Wire Wire Line
	3400 7300 3400 7350
Wire Wire Line
	7250 5100 7550 5100
Wire Wire Line
	2200 850  2200 950 
Wire Wire Line
	2450 1050 2700 1050
Wire Wire Line
	1600 1900 1900 1900
Wire Wire Line
	1900 1900 1900 2100
Wire Wire Line
	2200 1950 2200 2000
Wire Wire Line
	2200 2400 2200 2450
Wire Wire Line
	10450 6450 10750 6450
Wire Wire Line
	10450 6550 10750 6550
Wire Wire Line
	10450 6650 10750 6650
Wire Wire Line
	9650 6450 9350 6450
Wire Wire Line
	9650 6550 9350 6550
Wire Wire Line
	9650 6650 9350 6650
Wire Wire Line
	9650 1600 9850 1600
Wire Wire Line
	9850 1600 9850 1750
Wire Wire Line
	9850 2150 9850 2250
Wire Wire Line
	5600 5950 5200 5950
Wire Wire Line
	5600 6150 5200 6150
Wire Wire Line
	9800 5400 10100 5400
Wire Wire Line
	5600 5750 5200 5750
Wire Wire Line
	2450 900  2450 1050
Connection ~ 2200 900 
Wire Wire Line
	1600 2000 1900 2000
Connection ~ 1900 2000
Wire Wire Line
	2200 7250 2200 7100
Wire Wire Line
	1700 6300 1700 6400
Connection ~ 1700 6900
Wire Wire Line
	2200 6700 2200 6550
Wire Wire Line
	2200 6550 2700 6550
Wire Wire Line
	1000 6900 1900 6900
Wire Wire Line
	1450 5650 3400 5650
Connection ~ 2500 5650
Connection ~ 2500 3950
Wire Wire Line
	3300 3800 3300 3950
Wire Wire Line
	3300 3950 3200 3950
Wire Wire Line
	1450 3950 2600 3950
Wire Wire Line
	3200 3950 3200 4100
Wire Wire Line
	3200 4100 2600 4100
Connection ~ 3200 3950
Connection ~ 2600 3950
Wire Wire Line
	2600 4100 2600 3950
Wire Wire Line
	2500 6600 2500 6550
Connection ~ 2500 6550
Wire Wire Line
	2500 7200 2500 7250
Wire Wire Line
	5600 5550 5200 5550
Wire Wire Line
	1600 1500 3400 1500
Wire Wire Line
	5600 5350 5200 5350
Wire Wire Line
	5400 2000 5650 2000
Wire Wire Line
	2200 900  2450 900 
$Comp
L +5V #PWR030
U 1 1
P 1500 3250
F 0 "#PWR030" H 1500 3340 20  0001 C CNN
F 1 "+5V" H 1500 3340 30  0000 C CNN
F 2 "" H 1500 3250 60  0000 C CNN
F 3 "" H 1500 3250 60  0000 C CNN
	1    1500 3250
	0    1    1    0   
$EndComp
Wire Wire Line
	1500 3250 1300 3250
Wire Wire Line
	1950 1050 1550 1050
$EndSCHEMATC
